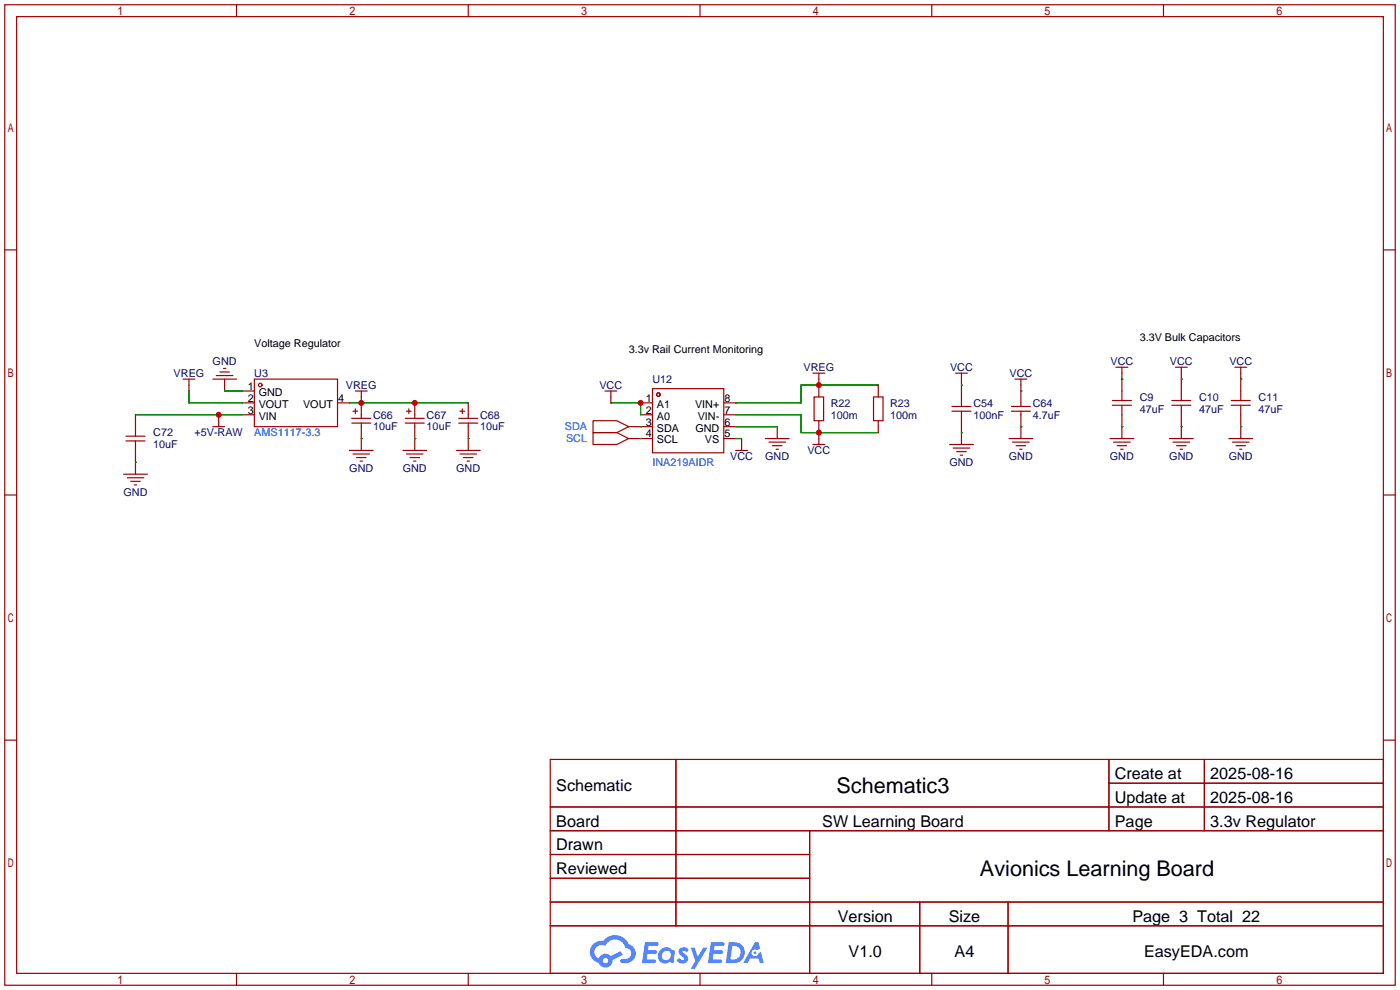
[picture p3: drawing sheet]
<svg xmlns="http://www.w3.org/2000/svg" width="299mm" height="212mm" viewBox="0 0 299 212" stroke-linecap="round" stroke-linejoin="round" font-family="sans-serif">
<g fill="none" stroke="#a10000" stroke-width=".25">
<path d="M1 1h297.2v209.6h-297.2zM3.6 3.6h292.1v204.4h-292.1zM50.5 1v2.6M100.1 1v2.6M149.6 1v2.6M199.1 1v2.6M248.7 1v2.6M1 53.4h2.6M295.7 53.4h2.5M1 105.8h2.6M295.7 105.8h2.5M1 158.2h2.6"/>
<path d="M295.7 158.2h2.5M117.6 162.3h178.1v45.7h-178.1zM117.6 172.5h178.1M117.6 177.5h178.1M144.5 162.3v35.6M173 177.5v30.5M237 162.3v15.2M237 167.4h58.7M257.4 162.3v15.2M117.6 182.6h55.4M117.6 192.8h178.1M117.6 187.7h55.4"/>
<path d="M117.6 197.9h178.1M196.6 192.8v15.2M215.4 192.8v15.2M50.5 208v2.6M100.1 208v2.6M149.6 208v2.6M199.1 208v2.6M248.7 208v2.6"/>
</g>
<g fill="#5487ff">
<path d="M145.3 202.7a1.3 1.3 0 0 1 1.9 .3l-.4 .6a.54 .54 0 0 0-.9-.2l.1 .2a1.34 1.34 0 0 1 .9 1.8 1.47 1.47 0 0 1-2.3-.1l.5-.6 .8 .5a.31 .31 0 0 0 .4-.3 .31 .31 0 0 0-.3-.4 1.12 1.12 0 0 1-.7-1.8z"/>
<path d="M147.6 202.5h.9l.6 2 1.2-2h.9l-2.7 4.6h-.9l1-1.7z"/>
<path d="M137.8 201.4h1.7a1.31 1.31 0 0 1 1.2 .2 .4 .4 0 0 1-.3 .5l-1.8 .1-.1 .9h1.6a.4 .4 0 0 1 .4 .4 .4 .4 0 0 1-.5 .4h-1.6l-.2 1.2h1.4a.46 .46 0 0 1 .5 0 .46 .46 0 0 1 .1 .5l-.4 .2h-2.6z"/>
<path d="M151.9 201.4h1.7a1.32 1.32 0 0 1 1.2 .2 .39 .39 0 0 1-.3 .5l-1.8 .1-.1 .9h1.6a.4 .4 0 0 1 .4 .4 .4 .4 0 0 1-.4 .4h-1.7l-.2 1.2h1.4a.46 .46 0 0 1 .5 0 .46 .46 0 0 1 .1 .5l-.4 .2h-2.6z"/>
<path d="M161.3 201.4h.8l.3 1.3-.6 .4a.75 .75 0 0 0-1.1 .3 .75 .75 0 0 0 .5 1 .75 .75 0 0 0 .9-.7l.5-.2 .6 2.3h-.8l-.3-.9h-1.8l-.5 .9h-1z"/>
<path d="M155.7 201.4l-.6 4.4h1.5a2.27 2.27 0 0 0 2.6-2.2 2.27 2.27 0 0 0-2.7-2.2zM156.5 202.1a1.5 1.5 0 0 1 1.8 1.6 1.5 1.5 0 0 1-1.9 1.4h-.3z"/>
<path d="M141.2 203a1.6 1.6 0 0 0-.3 2.3 1.6 1.6 0 0 0 2.3 .2l.7 .3 .3-2.4-.1-.3-.5-.1a1.58 1.58 0 0 0-2.4 0zM141.8 203.5a.98 .98 0 0 1 1.6 .4 .98 .98 0 0 1-1.1 1.3 .94 .94 0 0 1-.9-.7 .94 .94 0 0 1 .4-1z"/>
<path d="M126.8 201.8a2.37 2.37 0 0 0 1.1 4 1.54 1.54 0 0 0 1.8 1 1.54 1.54 0 0 0 1.2-1.6l2.2-1.1-.5-.8-2 1a1.57 1.57 0 0 0-2.7 .5 1.5 1.5 0 0 1-.7-2.1 1.5 1.5 0 0 1 2.2-.5 2.23 2.23 0 0 1 2.3-1.4 2.23 2.23 0 0 1 2 1.8 1.16 1.16 0 0 1 1.2 1.1 1.16 1.16 0 0 1-1.1 1.2h-.7a.47 .47 0 0 0-.5 .4 .47 .47 0 0 0 .4 .5 2.17 2.17 0 0 0 2.5-.9 2.17 2.17 0 0 0-.3-2.7l-.8-.4a3.2 3.2 0 0 0-5.5-.7l-1.1 .1zM128.8 205.3a.6 .6 0 0 1 1.2 0 .6 .6 0 0 1-1.2 0z"/>
<circle cx="161.4" cy="203.6" r=".28"/>
</g>
<g fill="none" stroke="#a10000" stroke-width=".25">
<path d="M47 79.5h2M47.8 78.7h.5M173.7 79.8h2.6M175 79.8v5M204.2 79.8h2.6M205.5 79.8v7.1M238.5 78.5h2.5M239.8 78.5v7.1M251.2 78.5h2.5M252.5 78.5v7.1M263.9 78.5h2.5M265.2 78.5v7.1"/>
<path d="M26.9 94.2h4.1M26.9 93.2h4.1M29 88.6v4.6M29 94.2v7.1M39.1 81h2.6M40.4 81v2.6M45.5 81h5M45.5 91.2h2.5M46.2 80.3h3.6M46.7 88.6v2.6M48 81v2.6M51.8 83.6h2.6"/>
<path d="M51.8 86.1h2.6M51.8 88.6h2.6M54.4 81h17.7v10.2h-17.7zM72.1 86.1h2.6M74.7 96.3h5.1M75.2 89.4h4M75.2 90.4h4M75.4 97h3.6M75.4 87.9h1.1M75.9 83.6h2.6M75.9 87.4v1M76.2 97.8h2"/>
<path d="M77 98.6h.5M77.2 83.6v5.8M77.2 90.4v5.9M86.1 96.3h5.1M86.6 89.4h4.1M86.6 90.4h4.1M86.9 97h3.5M86.9 87.9h1M87.4 87.4v1M87.6 97.8h2.1M88.4 98.6h.5M88.6 86.1v3.3"/>
<path d="M88.6 90.4v5.9M97.5 96.3h5.1M98 89.4h4.1M98 90.4h4.1M98.3 97h3.6M98.3 87.9h1M98.8 87.4v1M99.1 97.8h2M99.8 98.6h.5M100.1 86.1v3.3M100.1 90.4v5.9M126.7 89.9h5.1l2.6 1.3-2.6 1.3h-5.1z"/>
<path d="M126.7 92.5h5.1l2.6 1.2-2.6 1.3h-5.1zM129.3 83.6h2.5M130.6 83.6v2.5M134.4 91.2h5M134.4 93.7h5M136.9 86.1h2.5M136.9 88.6h2.5M139.4 83.1h15.3v13.7h-15.3zM154.7 86.1h2.5M154.7 88.6h2.5M154.7 91.2h2.5M154.7 93.7h2.5"/>
<path d="M157.2 96.3h2.6M158.5 93.7v2.6M163.6 93.7h5.1M164.3 94.5h3.6M165.1 95.2h2M165.9 96h.5M166.1 91.2v2.5M173.7 95h2.6M174 84.8h2v5.1h-2zM175 89.9v5.1M186.7 84.8h2v5.1h-2zM187.7 82.3v2.5"/>
<path d="M187.7 89.9v2.6M202.9 95h5.1M203.5 86.9h4M203.5 87.9h4M203.7 95.8h3.6M204.5 96.5h2M205.2 97.3h.5M205.5 87.9v7.1M215.6 93.7h5.1M216.2 86.9h4M216.2 87.9h4M216.4 94.5h3.6"/>
<path d="M216.9 81h2.6M217.2 95.2h2M217.9 96h.5M218.2 81v5.9M218.2 87.9v5.8M237.2 93.7h5.1M237.7 86.6h4.1M237.7 85.6h4.1M238 94.5h3.6M238.8 95.2h2M239.5 96h.5M239.8 86.6v7.1"/>
<path d="M249.9 93.7h5.1M250.4 86.6h4.1M250.4 85.6h4.1M250.7 94.5h3.6M251.5 95.2h2M252.2 96h.5M252.5 86.6v7.1M262.6 93.7h5.1M263.1 86.6h4.1M263.1 85.6h4.1M263.4 94.5h3.6M264.2 95.2h2"/>
<path d="M264.9 96h.5M265.2 86.6v7.1M26.4 101.3h5.1M27.2 102.1h3.5M27.9 102.9h2.1M28.7 103.6h.5"/>
<circle cx="55.6" cy="82.3" r=".38"/>
<circle cx="140.7" cy="84.3" r=".38"/>
</g>
<g fill="none" stroke="#008700" stroke-width=".25">
<path d="M29 98.8h.1M29 88.6h22.8M40.4 83.6v2.5h11.4M48 83.6h3.8M74.7 86.1h25.4M77.2 93.7h.1M88.6 93.7h.1M100.1 93.7h.1M130.6 86.1h6.3v2.5M136.9 93.7h.1M136.9 91.2h.1M157.2 88.6h14v3.9h16.5"/>
<path d="M157.2 93.7h1.3M157.2 91.2h8.9M187.7 82.3h-16.5v3.8h-14M205.5 92.5h.1M205.5 82.3h.1M218.2 83.6h.1M218.2 91.2h.1M239.8 91.2h.1M239.8 81h.1M252.5 91.2h.1M252.5 81h.1M265.2 91.2h.1"/>
<path d="M265.2 81h.1"/>
</g>
<g fill="#c00">
<circle cx="77.2" cy="86.1" r=".63"/>
<circle cx="88.6" cy="86.1" r=".63"/>
<circle cx="46.7" cy="88.6" r=".63"/>
<circle cx="175" cy="82.3" r=".63"/>
<circle cx="175" cy="92.5" r=".63"/>
<circle cx="136.9" cy="86.1" r=".63"/>
</g>
<g font-size="4.6">
<text x="178.8" y="169.4">Schematic3</text>
<text x="209.4" y="187.2">Avionics Learning Board</text>
</g>
<g font-size="3.5">
<text x="238.3" y="166.5">Create at</text>
<text x="258.7" y="166.5">2025-08-16</text>
<text x="118.9" y="169.1">Schematic</text>
<text x="238.3" y="171.6">Update at</text>
<text x="258.7" y="171.6">2025-08-16</text>
<text x="118.9" y="176.7">Board</text>
<text x="175.7" y="176.7">SW Learning Board</text>
<text x="238.3" y="176.7">Page</text>
<text x="258.7" y="176.7">3.3v Regulator</text>
<text x="118.9" y="181.8">Drawn</text>
<text x="118.9" y="186.8">Reviewed</text>
<text x="179.1" y="197">Version</text>
<text x="202.8" y="197">Size</text>
<text x="242" y="197">Page 3 Total 22</text>
<text x="181.4" y="204.6">V1.0</text>
<text x="204" y="204.6">A4</text>
<text x="244.5" y="204.6">EasyEDA.com</text>
</g>
<g font-size="2.3">
<text x="54.4" y="74.2">Voltage Regulator</text>
<text x="134.4" y="75.5">3.3v Rail Current Monitoring</text>
<text x="243.6" y="72.9">3.3V Bulk Capacitors</text>
<text x="52.9" y="83.3">1</text>
<text x="52.9" y="85.9">2</text>
<text x="52.9" y="88.4">3</text>
<text x="55.3" y="84.6">GND</text>
<text x="55.3" y="87.1">VOUT</text>
<text x="55.3" y="89.7">VIN</text>
<text x="64.8" y="87.1">VOUT</text>
<text x="72.3" y="85.9">4</text>
<text x="138" y="85.9">1</text>
<text x="138" y="88.4">2</text>
<text x="140.4" y="87.1">A1</text>
<text x="140.4" y="89.7">A0</text>
<text x="148.5" y="87.1">VIN+</text>
<text x="149.1" y="89.7">VIN-</text>
<text x="154.8" y="88.4">7</text>
<text x="154.8" y="85.9">8</text>
<text x="138" y="91">3</text>
<text x="138" y="93.5">4</text>
<text x="140.4" y="92.2">SDA</text>
<text x="140.4" y="94.8">SCL</text>
<text x="148.6" y="92.2">GND</text>
<text x="150.7" y="94.8">VS</text>
<text x="154.8" y="93.5">5</text>
<text x="154.8" y="91">6</text>
</g>
<g font-size="2.3" fill="#000080">
<text x="37.1" y="80.6">VREG</text>
<text x="45.4" y="78">GND</text>
<text x="54.4" y="80.6">U3</text>
<text x="73.9" y="83.1">VREG</text>
<text x="128.1" y="83.1">VCC</text>
<text x="139.4" y="81.8">U12</text>
<text x="171.7" y="79.3">VREG</text>
<text x="203" y="79.3">VCC</text>
<text x="215.7" y="80.6">VCC</text>
<text x="237.3" y="78">VCC</text>
<text x="250" y="78">VCC</text>
<text x="262.7" y="78">VCC</text>
<text x="79.8" y="89.5">C66</text>
<text x="91.2" y="89.5">C67</text>
<text x="102.6" y="89.5">C68</text>
<text x="177.5" y="86.9">R22</text>
<text x="177.5" y="89.5">100m</text>
<text x="190.2" y="86.9">R23</text>
<text x="190.2" y="89.5">100m</text>
<text x="208" y="86.9">C54</text>
<text x="208" y="89.5">100nF</text>
<text x="220.7" y="86.9">C64</text>
<text x="220.7" y="89.5">4.7uF</text>
<text x="243.6" y="85.6">C9</text>
<text x="243.6" y="88.2">47uF</text>
<text x="256.3" y="85.6">C10</text>
<text x="256.3" y="88.2">47uF</text>
<text x="269" y="85.6">C11</text>
<text x="269" y="88.2">47uF</text>
<text x="32.8" y="93.3">C72</text>
<text x="32.8" y="95.8">10uF</text>
<text x="41.6" y="93.3">+5V-RAW</text>
<text x="79.8" y="92">10uF</text>
<text x="91.2" y="92">10uF</text>
<text x="102.6" y="92">10uF</text>
<text x="74.7" y="100.9">GND</text>
<text x="86.1" y="100.9">GND</text>
<text x="97.5" y="100.9">GND</text>
<text x="156.1" y="98.3">VCC</text>
<text x="163.6" y="98.3">GND</text>
<text x="172.6" y="97.1">VCC</text>
<text x="202.9" y="99.6">GND</text>
<text x="215.6" y="98.3">GND</text>
<text x="237.2" y="98.3">GND</text>
<text x="249.9" y="98.3">GND</text>
<text x="262.6" y="98.3">GND</text>
<text x="26.4" y="106">GND</text>
</g>
<g font-size="2.3" fill="#00f">
<text x="54.4" y="93.3">AMS1117-3.3</text>
<text x="120.7" y="92">SDA</text>
<text x="121" y="94.5">SCL</text>
<text x="139.4" y="99.6">INA219AIDR</text>
</g>
</svg>
